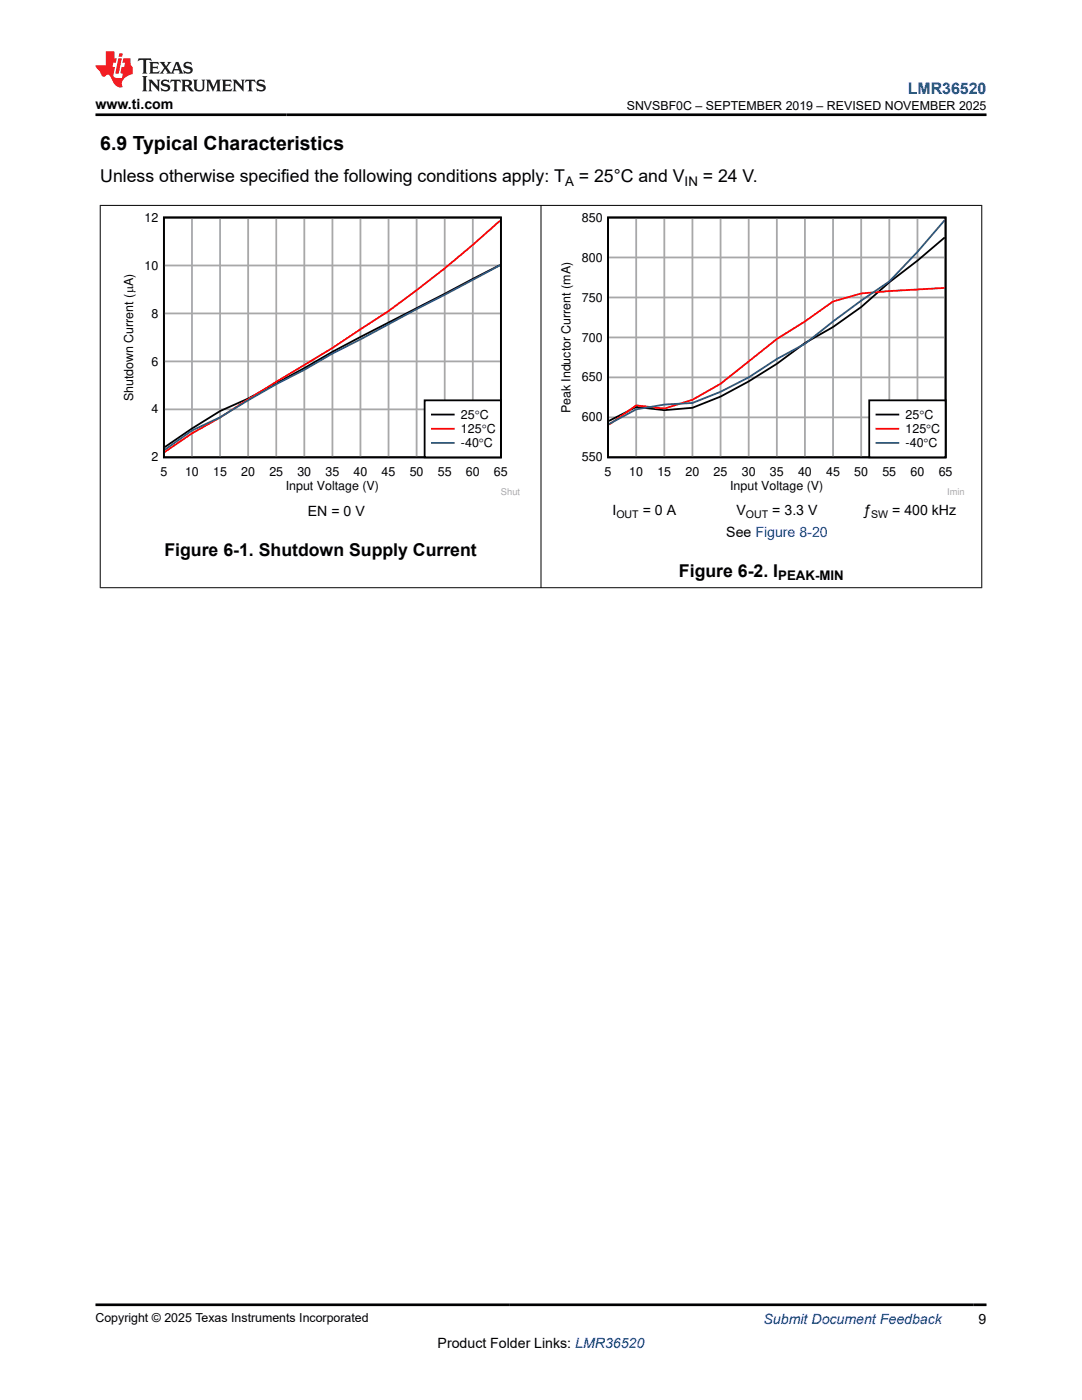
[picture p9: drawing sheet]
<svg xmlns="http://www.w3.org/2000/svg" width="216mm" height="279mm" viewBox="0 0 216 279" stroke-linecap="round" stroke-linejoin="round" font-family="sans-serif">
<path d="M32.7 43.4h67.2v47.9h-67.2zM99.8 52.9l-16.7 8.6a384.9 384.9 0 0 0-22.4 12l-11.2 6-5.6 2.5-5.6 3.5-5.4 3.7" fill="none" stroke="#000" stroke-width=".36"/>
<g fill="none" stroke="#a8a8a8" stroke-width=".36">
<path d="M32.7 53h67.3M38.3 43.4v47.9M43.9 43.4v47.9M49.5 43.4v47.9M55.1 43.4v47.9M60.7 43.4v47.9M66.3 43.4v47.9M71.9 43.4v47.9M77.5 43.4v47.9M83.1 43.4v47.9M88.7 43.4v47.9M94.3 43.4v47.9"/>
<path d="M32.7 72.1h67.3M32.7 62.6h67.3M32.7 81.7h67.3"/>
</g>
<path d="M99.8 44.1a232.1 232.1 0 0 1-22.3 18l-11.2 7.3a549.2 549.2 0 0 0-22.4 13.9l-5.6 3.2-5.4 3.7" fill="none" stroke="#f00" stroke-width=".36"/>
<path d="M99.8 52.9l-27.9 14.8-5.6 2.9-5.6 3.2-5.6 2.9-11.2 6.6-5.6 2.6-5.4 3.9" fill="none" stroke="#295c75" stroke-width=".36"/>
<path d="M84.7 79.9h15.2v11.4h-15.2z" fill-rule="evenodd" fill="#fff"/>
<path d="M121.3 43.4h67.4v47.9h-67.4zM188.5 47.4l-5.4 4.6-5.6 4.3-5.7 5-5.6 4-5.6 3.2-5.6 4.1-5.6 3.5-5.6 3-5.6 2.3-5.6 .5-5.7-.7-5.4 2.8M84.7 79.9h15.2v11.4h-15.2zM86.2 82.7h4.3" fill="none" stroke="#000" stroke-width=".36"/>
<path d="M188.5 57.5l-11 .6-5.7 .5-5.6 1.6-5.6 4-5.6 3.5-11.2 8.9-5.6 3.2-5.6 1.7-5.7-.6-5.4 3.9M86.2 85.6h4.3" fill="none" stroke="#f00" stroke-width=".36"/>
<path d="M188.5 43.9l-5.4 6.4-5.6 5.9-5.7 3.8-5.6 4.2-5.6 4.4-5.6 3-5.6 3.7-5.6 2.9-5.6 2.2-5.6 .3-5.7 1-5.4 2.9M86.2 88.4h4.3" fill="none" stroke="#295c75" stroke-width=".36"/>
<g fill="none" stroke="#a8a8a8" stroke-width=".36">
<path d="M121.3 59.4h67.4M121.3 51.4h67.4M126.9 43.4v47.9M132.6 43.4v47.9M138.2 43.4v47.9M143.8 43.4v47.9M149.4 43.4v47.9M155 43.4v47.9M160.6 43.4v47.9M166.2 43.4v47.9M171.8 43.4v47.9M177.5 43.4v47.9"/>
<path d="M183.1 43.4v47.9M121.3 75.3h67.4M121.3 67.3h67.4M121.3 83.3h67.4"/>
</g>
<path d="M173.4 79.9h15.3v11.4h-15.3z" fill-rule="evenodd" fill="#fff"/>
<path d="M173.4 79.9h15.3v11.4h-15.3zM174.9 82.7h4.4" fill="none" stroke="#000" stroke-width=".36"/>
<path d="M174.9 85.6h4.4" fill="none" stroke="#f00" stroke-width=".36"/>
<path d="M174.9 88.4h4.4" fill="none" stroke="#295c75" stroke-width=".36"/>
<path d="M19.9 41h176.1M20 40.9v76.5M107.9 40.9v76.5M195.9 40.9v76.5M19.9 117.3h176.1" fill="none" stroke="#000" stroke-width=".2"/>
<path d="M27.7 11.6l-.2 .6 .5-.2h.6v.1v2.2l-.2 .4h1l-.2-.4v-2.2v-.1h.5l.5 .2-.1-.6zM29.8 12.4l.2 .3v1.6l-.2 .4h1.9l.1-.6a1.08 1.08 0 0 1-1.3 .2v-.7h.6l.4 .2v-.7l-.4 .2h-.6v-.5l.2-.2a1 1 0 0 1 1 .3l-.1-.5zM31.8 12.4l1 1.1-1 1.2h.9l-.2-.2 .4-.8 .5 .8-.2 .2h1.6l-.2-.2 .1-.5h1l.1 .5-.1 .2h.9l-.2-.4-.8-1.9h-.5l-1 2.1-.8-1.1 .9-1h-.8l.2 .2-.5 .6-.3-.6 .1-.2zM35.2 12.8l.4 1h-.8zM36.8 12.5a.65 .65 0 0 0-.2 .7 .65 .65 0 0 0 .6 .5l.7 .1 .1 .3a.79 .79 0 0 1-.7 .4 .79 .79 0 0 1-.7-.5l.1 .7 .2-.1a.93 .93 0 0 0 1.1 0 .93 .93 0 0 0 .4-.9 1.46 1.46 0 0 0-1.2-.6l-.1-.3a1.09 1.09 0 0 1 1.2 .2l-.2-.6-.1 .1-.6-.2zM28.4 15.2l.2 .4v2.2l-.2 .4h1l-.2-.4v-2.2l.2-.4zM29.6 15.9l.2 .4v1.5l-.2 .4h.8l-.3-.4v-1.3l1.7 1.8v-2l.2-.4h-.8l.2 .2 .1 1.1-1.2-1.3zM32.3 16a.65 .65 0 0 0-.2 .8 .65 .65 0 0 0 .7 .4l.6 .2 .1 .2a.79 .79 0 0 1-.7 .4 .79 .79 0 0 1-.7-.5l.1 .7 .2-.1a.93 .93 0 0 0 1.1 .1 .93 .93 0 0 0 .4-1 1.46 1.46 0 0 0-1.2-.5l-.1-.4a1.09 1.09 0 0 1 1.2 .2l-.2-.6-.1 .1-.6-.1zM34.1 15.9l-.1 .6a.63 .63 0 0 1 .7-.3l.1 1.6-.3 .4h1l-.2-.4v-1.6a.66 .66 0 0 1 .8 .3l-.1-.6zM36.2 15.9l.2 .4v1.5l-.2 .4h.9l-.2-.2v-.7h.5l.1 .2a.79 .79 0 0 0 1.2 .6l-1-.9a.61 .61 0 0 0 .6-.6 .61 .61 0 0 0-.5-.7zM36.9 16.2h.2a.47 .47 0 0 1 .5 .1 .47 .47 0 0 1 .1 .5l-.2 .1-.6 .1zM38.5 15.9l.2 .2a2.27 2.27 0 0 0 .4 2 1.04 1.04 0 0 0 1.7-.7v-1.3l.2-.2h-.8l.2 .4v1.1a.6 .6 0 0 1-.6 .6 .6 .6 0 0 1-.6-.6v-1.1l.3-.4zM41.1 15.9l.2 .4v1.5l-.2 .4h.7l-.2-.4v-1.4l.9 1.9 .8-1.9v1.4l-.2 .4h1l-.3-.4v-1.5l.3-.4h-.8l-.7 1.5-.7-1.5zM44.3 15.9l.2 .4v1.5l-.2 .4h1.9l.1-.6a1.09 1.09 0 0 1-1.3 .2v-.7h.6l.4 .2v-.6l-.4 .2h-.6v-.6l.2-.1a1.01 1.01 0 0 1 1 .3l-.1-.6zM46.4 15.9l.3 .4v1.5l-.3 .4h.8l-.2-.4v-1.3l1.6 1.8v-2l.2-.4h-.7l.2 .2v1.1l-1.2-1.3zM49 15.9l-.1 .6a.63 .63 0 0 1 .8-.3v1.6l-.3 .4h1l-.2-.4v-1.6a.66 .66 0 0 1 .8 .3l-.1-.6zM51.4 16a.65 .65 0 0 0-.2 .8 .65 .65 0 0 0 .6 .4l.6 .2 .2 .2a.79 .79 0 0 1-.8 .4 .79 .79 0 0 1-.6-.5l.1 .7 .2-.1a.93 .93 0 0 0 1 .1 .93 .93 0 0 0 .5-1 1.46 1.46 0 0 0-1.3-.5l-.1-.4a1.09 1.09 0 0 1 1.3 .2l-.2-.6-.2 .1-.5-.1z" fill="#231f20"/>
<path d="M21.1 10.3v2.7h-2.1l.1 .4 .9 1a.95 .95 0 0 0 .9 .9 .59 .59 0 0 1 .6-.4 .59 .59 0 0 1 .5 .3l.4 .8a1.59 1.59 0 0 0 2.1 1.4 1.61 1.61 0 0 1 1-2.3l1-.3-.1-1.5a1.59 1.59 0 0 1-.4-1.7h-1.4l-.2 .9h.5l-.1 .9h-.5l-.2 .9v.3l.4 .1-.2 .9h-.6a.73 .73 0 0 1-1.1-.7l.3-1.5h-.5l.2-.9h.5l.2-.9h-.5v-1.3zM23.6 11.6l-.6 3.1h.7l.6-3.1zM23.8 10.7l-.1 .6h.7l.1-.6z" fill="#ed1c24"/>
<path d="M19 22.9h177.8M19 260.4h177.8" fill="none" stroke="#000" stroke-width=".53"/>
<text font-size="3.9" x="20" y="29.9">6.9 Typical Characteristics</text>
<g font-size="3.5">
<text x="20" y="36.4">Unless otherwise specified the following conditions apply: T</text>
<text x="115.5" y="36.4">= 25°C and V</text>
<text x="140.2" y="36.4">= 24 V.</text>
<text x="32.8" y="110.9">Figure 6-1. Shutdown Supply Current</text>
<text x="135.5" y="115.1">Figure 6-2. I</text>
</g>
<text font-size="3.2" fill="#00f" x="181.1" y="18.7">LMR36520</text>
<g font-size="2.8">
<text x="19" y="21.8">www.ti.com</text>
<text x="61.4" y="102.9">EN = 0 V</text>
<text x="122.2" y="102.9">I</text>
<text x="128.2" y="102.9">= 0 A</text>
<text x="144.9" y="107.1">See Figure 8-20</text>
<text x="147" y="102.9">V</text>
<text x="154.1" y="102.9">= 3.3 V</text>
<text x="172.3" y="102.9">ƒ</text>
<text x="178" y="102.9">= 400 kHz</text>
<text x="87.3" y="269">Product Folder Links: LMR36520</text>
<text x="195.3" y="264.2">9</text>
</g>
<text font-size="2.8" fill="#00f" x="152.4" y="264.2">Submit Document Feedback</text>
<g font-size="2.6">
<text x="112.7" y="37.1">A</text>
<text x="136.6" y="37.1">IN</text>
<text x="155.3" y="115.8">PEAK-MIN</text>
</g>
<g font-size="2.5">
<text x="125.1" y="21.9">SNVSBF0C – SEPTEMBER 2019 – REVISED NOVEMBER 2025</text>
<text x="28.9" y="44.2">12</text>
<text x="116.1" y="44.2">850</text>
<text x="28.9" y="53.8">10</text>
<text x="116.1" y="52.2">800</text>
<text x="30.2" y="63.4">8</text>
<text x="116.1" y="60.2">750</text>
<text x="116.1" y="68.2">700</text>
<text x="30.2" y="72.9">6</text>
<text x="116.1" y="76.1">650</text>
<text x="26.6" y="80" transform="rotate(-90 26.6 80)">Shutdown Current (PA)</text>
<text x="30.2" y="82.5">4</text>
<text x="92" y="83.6">25</text>
<text x="94.7" y="83.6">qC</text>
<text x="113.8" y="82.5" transform="rotate(-90 113.8 82.5)">Peak Inductor Current (mA)</text>
<text x="180.7" y="83.6">25</text>
<text x="183.5" y="83.6">qC</text>
<text x="92" y="86.5">125qC</text>
<text x="92" y="89.3">-40qC</text>
<text x="116.1" y="84.1">600</text>
<text x="180.7" y="86.5">125qC</text>
<text x="180.7" y="89.3">-40qC</text>
<text x="30.2" y="92.1">2</text>
<text x="32" y="94.9">5</text>
<text x="36.9" y="94.9">10</text>
<text x="42.5" y="94.9">15</text>
<text x="48.1" y="94.9">20</text>
<text x="53.7" y="94.9">25</text>
<text x="59.3" y="94.9">30</text>
<text x="65" y="94.9">35</text>
<text x="70.5" y="94.9">40</text>
<text x="76.1" y="94.9">45</text>
<text x="81.8" y="94.9">50</text>
<text x="87.4" y="94.9">55</text>
<text x="93" y="94.9">60</text>
<text x="98.6" y="94.9">65</text>
<text x="116.1" y="92.1">550</text>
<text x="120.6" y="94.9">5</text>
<text x="125.6" y="94.9">10</text>
<text x="131.2" y="94.9">15</text>
<text x="136.8" y="94.9">20</text>
<text x="142.4" y="94.9">25</text>
<text x="148" y="94.9">30</text>
<text x="153.6" y="94.9">35</text>
<text x="159.2" y="94.9">40</text>
<text x="164.8" y="94.9">45</text>
<text x="170.5" y="94.9">50</text>
<text x="176.1" y="94.9">55</text>
<text x="181.7" y="94.9">60</text>
<text x="187.3" y="94.9">65</text>
<text x="57" y="97.8">Input Voltage (V)</text>
<text x="145.7" y="97.8">Input Voltage (V)</text>
<text x="19" y="263.9">Copyright © 2025 Texas Instruments Incorporated</text>
</g>
<g font-size="2.1">
<text x="123" y="103.4">OUT</text>
<text x="148.9" y="103.4">OUT</text>
<text x="173.8" y="103.4">SW</text>
</g>
<g font-size="1.9" fill="#a8a8a8">
<text x="100" y="98.8">Shut</text>
<text x="189" y="98.8">Imin</text>
</g>
</svg>
